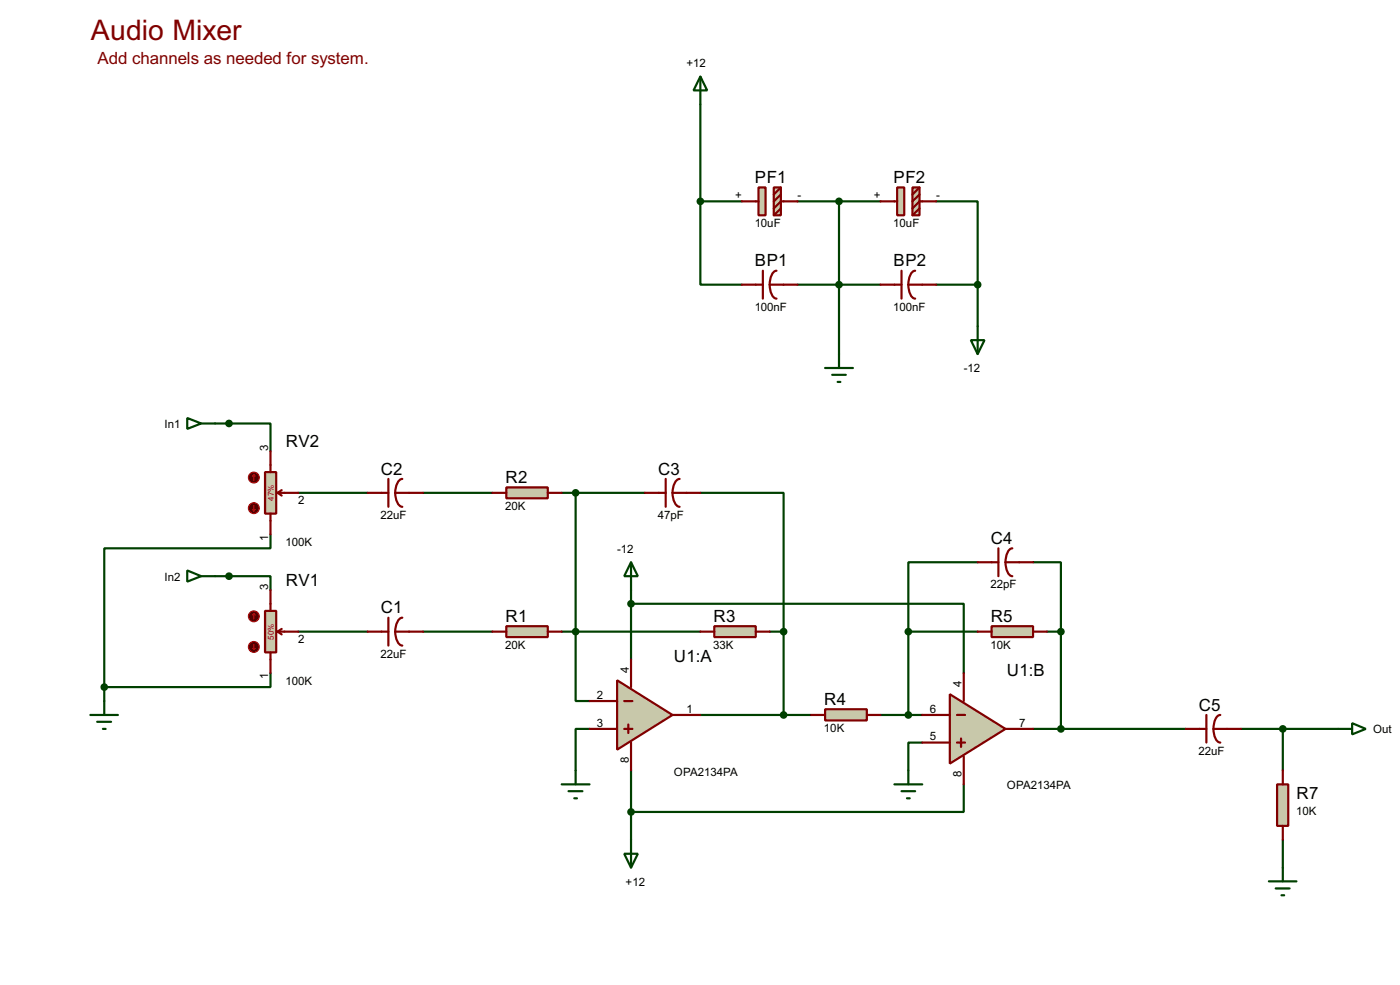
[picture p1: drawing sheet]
<svg xmlns="http://www.w3.org/2000/svg" width="256mm" height="180mm" viewBox="0 0 256 180" stroke-linecap="round" stroke-linejoin="round" font-family="sans-serif">
<g fill="none" stroke="#004000" stroke-width=".4">
<path d="M128.3 19.1v17.8M128.3 36.9v15.2h7.6M128.3 36.9h7.6M146.1 36.9h15.2M153.7 36.9v27.9M171.5 36.9h7.6v15.2M146.1 52.1h15.2M171.5 52.1h7.6M179.1 52.1v7.6M39.4 77.5h10.2v5.1M49.6 97.8v2.6h-30.5v25.4M54.7 90.2h12.7"/>
<path d="M77.5 90.2h12.7M102.9 90.2h15.3M105.5 90.2v38.1h2.5M128.3 90.2h15.3v25.4M39.4 105.5h10.2v2.5M54.7 115.6h12.7M77.5 115.6h12.7M102.9 115.6h25.4M115.6 110.5h61v12.7M115.6 108v12.7M141 115.6h2.6M143.6 115.6v15.3"/>
<path d="M166.4 115.6h12.7M166.4 115.6v15.3M179.1 102.9h-12.7v12.7M189.3 102.9h5.1v12.7M191.8 115.6h2.6M194.4 115.6v17.8M19.1 125.8v2.5M49.6 123.2v2.6h-30.5M108 133.4h-2.5v7.6M128.3 130.9h20.3M161.3 130.9h7.7M169 135.9h-2.6v5.1"/>
<path d="M189.3 133.4h27.9M227.4 133.4h17.8M235 133.4v7.6M115.6 141v12.7M176.6 143.6v5h-61M235 153.7v5.1"/>
</g>
<path d="M113.1 124.5l10.1 6.4-10.1 6.3z" fill="#c8c8aa" stroke="#800000" stroke-width=".4"/>
<path d="M108 128.3h5.1M108 133.4h5.1M114.4 128.3h1.5M114.4 133.4h1.5M115.1 132.6v1.6M115.6 120.7v5.1M115.6 135.9v5.1M123.2 130.9h5.1" fill="none" stroke="#800000" stroke-width=".4"/>
<path d="M174 127.1l10.2 6.3-10.2 6.4z" fill="#c8c8aa" stroke="#800000" stroke-width=".4"/>
<path d="M169 130.9h5M169 135.9h5M175.3 130.9h1.5M175.3 135.9h1.5M176.1 135.2v1.5M176.6 123.2v5.1M176.6 138.5v5.1M184.2 133.4h5.1" fill="none" stroke="#800000" stroke-width=".4"/>
<path d="M92.8 114.6h7.6v2h-7.6z" fill="#c8c8aa" stroke="#800000" stroke-width=".4"/>
<path d="M90.2 115.6h2.6M100.4 115.6h2.5" fill="none" stroke="#800000" stroke-width=".4"/>
<path d="M92.8 89.2h7.6v2h-7.6z" fill="#c8c8aa" stroke="#800000" stroke-width=".4"/>
<path d="M90.2 90.2h2.6M100.4 90.2h2.5" fill="none" stroke="#800000" stroke-width=".4"/>
<g fill="#004000" stroke="#004000" stroke-width=".4">
<circle cx="105.4" cy="115.6" r=".5"/>
<circle cx="105.4" cy="90.2" r=".5"/>
</g>
<path d="M130.9 114.6h7.6v2h-7.6z" fill="#c8c8aa" stroke="#800000" stroke-width=".4"/>
<path d="M128.3 115.6h2.6M138.5 115.6h2.5" fill="none" stroke="#800000" stroke-width=".4"/>
<path d="M181.7 114.6h7.6v2h-7.6z" fill="#c8c8aa" stroke="#800000" stroke-width=".4"/>
<path d="M179.1 115.6h2.6M189.3 115.6h2.5" fill="none" stroke="#800000" stroke-width=".4"/>
<path d="M151.2 129.8h7.6v2.1h-7.6z" fill="#c8c8aa" stroke="#800000" stroke-width=".4"/>
<path d="M148.6 130.9h2.6M158.8 130.9h2.5" fill="none" stroke="#800000" stroke-width=".4"/>
<g fill="#004000" stroke="#004000" stroke-width=".4">
<circle cx="143.5" cy="130.9" r=".5"/>
<circle cx="166.4" cy="130.9" r=".5"/>
</g>
<path d="M102.9 143.6h5.1M104.2 144.8h2.5M105.2 146.1h.5M105.5 141v2.6M163.9 143.6h5.1M165.2 144.8h2.5M166.2 146.1h.5M166.4 141v2.6" fill="none" stroke="#004000" stroke-width=".4"/>
<path d="M48.6 86.4h2v7.6h-2z" fill="#c8c8aa" stroke="#800000" stroke-width=".4"/>
<path d="M49.6 82.6v3.8M49.6 94v3.8M50.9 90.2l.7 .5M50.9 90.2h3.8M51.6 89.7l-.7 .5" fill="none" stroke="#800000" stroke-width=".4"/>
<circle cx="46.5" cy="87.4" r="1" fill="#400000" stroke="#f00" stroke-width=".2"/>
<path d="M46.5 86.9l-.2 .3M46.5 86.9l.3 .3M46.5 86.9v1" fill="none" stroke="#f00" stroke-width=".2"/>
<circle cx="46.5" cy="93" r="1" fill="#400000" stroke="#f00" stroke-width=".2"/>
<path d="M46.3 93.3l.2 .2M46.5 92.5v1M46.8 93.3l-.3 .2" fill="none" stroke="#f00" stroke-width=".2"/>
<path d="M48.6 111.8h2v7.6h-2z" fill="#c8c8aa" stroke="#800000" stroke-width=".4"/>
<path d="M49.6 108v3.8M49.6 119.4v3.8M50.9 115.6l.7 .5M50.9 115.6h3.8M51.6 115.1l-.7 .5" fill="none" stroke="#800000" stroke-width=".4"/>
<circle cx="46.5" cy="112.8" r="1" fill="#400000" stroke="#f00" stroke-width=".2"/>
<path d="M46.5 112.3l-.2 .3M46.5 112.3l.3 .3M46.5 112.3v1" fill="none" stroke="#f00" stroke-width=".2"/>
<circle cx="46.5" cy="118.4" r="1" fill="#400000" stroke="#f00" stroke-width=".2"/>
<path d="M46.3 118.7l.2 .2M46.5 117.9v1M46.8 118.7l-.3 .2" fill="none" stroke="#f00" stroke-width=".2"/>
<g fill="none" stroke="#004000" stroke-width=".4">
<path d="M34.3 76.5l2.6 1-2.6 1zM36.9 77.5h2.5M34.3 104.4l2.6 1.1-2.6 1zM36.9 105.5h2.5M115.6 102.9l1.3 2.6h-2.5zM115.6 102.9v5.1M16.6 130.9h5M17.8 132.1h2.6M18.9 133.4h.5M19.1 128.3v2.6M245.2 133.4h2.5M247.7 132.4l2.5 1-2.5 1z"/>
<path d="M114.4 156.3h2.5l-1.3 2.5zM115.6 153.7v5.1"/>
</g>
<g fill="#004000" stroke="#004000" stroke-width=".4">
<circle cx="41.9" cy="105.5" r=".5"/>
<circle cx="41.9" cy="77.5" r=".5"/>
<circle cx="143.5" cy="115.6" r=".5"/>
<circle cx="166.4" cy="115.6" r=".5"/>
</g>
<g fill="none" stroke="#800000" stroke-width=".4">
<path d="M67.4 90.2h3.8M71.2 87.7v5.1M72.4 90.2a2.37 2.37 0 0 0 1.3 2.6M72.4 90.2h5.1M73.7 87.7a2.37 2.37 0 0 0-1.3 2.5M118.2 90.2h3.8M122 87.7v5.1M123.2 90.2a2.37 2.37 0 0 0 1.3 2.6M123.2 90.2h5.1M124.5 87.7a2.37 2.37 0 0 0-1.3 2.5M67.4 115.6h3.8M71.2 113.1v5.1"/>
<path d="M72.4 115.6a2.37 2.37 0 0 0 1.3 2.6M72.4 115.6h5.1M73.7 113.1a2.37 2.37 0 0 0-1.3 2.5M179.1 102.9h3.8M182.9 100.4v5.1M184.2 102.9a3.3 3.3 0 0 0 .9 2.4l.4 .2M184.2 102.9h5.1M185.5 100.4a1.5 1.5 0 0 0-1.1 1.3l-.2 1.2M217.2 133.4h3.8M221 130.9v5M222.3 133.4a2.27 2.27 0 0 0 1.3 2.5M222.3 133.4h5.1"/>
<path d="M223.6 130.9a1.47 1.47 0 0 0-1.1 1.3l-.2 1.2"/>
</g>
<path d="M234 143.6h2v7.6h-2z" fill="#c8c8aa" stroke="#800000" stroke-width=".4"/>
<path d="M135.9 52.1h3.9M139.8 49.6v5.1M141 52.1a3.3 3.3 0 0 0 .9 2.4l.4 .2M141 52.1h5.1M142.3 49.6a1.5 1.5 0 0 0-1.1 1.3l-.2 1.2M161.3 52.1h3.9M165.2 49.6v5.1M166.4 52.1a3.3 3.3 0 0 0 .9 2.4l.4 .2M166.4 52.1h5.1M167.7 49.6a1.5 1.5 0 0 0-1.1 1.3l-.2 1.2M235 141v2.6M235 151.2v2.5" fill="none" stroke="#800000" stroke-width=".4"/>
<path d="M128.3 14l1.3 2.6h-2.5zM128.3 14v5.1M179.1 59.7v5.1M151.2 67.4h5.1M152.5 68.6h2.5M153.5 69.9h.5M153.7 64.8v2.6M177.9 62.3h2.5l-1.3 2.5zM235 158.8v2.5M232.5 161.3h5M233.7 162.6h2.6M234.8 163.9h.5" fill="none" stroke="#004000" stroke-width=".4"/>
<g fill="#004000" stroke="#004000" stroke-width=".4">
<circle cx="235" cy="133.4" r=".5"/>
<circle cx="194.3" cy="115.6" r=".5"/>
<circle cx="19.1" cy="125.8" r=".5"/>
<circle cx="115.6" cy="148.6" r=".5"/>
<circle cx="115.6" cy="110.5" r=".5"/>
<circle cx="153.7" cy="52.1" r=".5"/>
</g>
<g fill="#c8c8aa" stroke="#800000" stroke-width=".4">
<path d="M164.4 34.3h1.3v5.1h-1.3z"/>
<path d="M167.2 34.3h1.3v5.1h-1.3z"/>
</g>
<path d="M161.3 36.9h3.1M168.5 34.3l-1.3 1.3M168.5 35.6l-1.3 1.3M168.5 38.2l-1.3 1.2M171.5 36.9h-3l-1.3 1.3" fill="none" stroke="#800000" stroke-width=".4"/>
<circle cx="179.1" cy="52.1" r=".5" fill="#004000" stroke="#004000" stroke-width=".4"/>
<g fill="#c8c8aa" stroke="#800000" stroke-width=".4">
<path d="M139 34.3h1.3v5.1h-1.3z"/>
<path d="M141.8 34.3h1.3v5.1h-1.3z"/>
</g>
<path d="M135.9 36.9h3.1M143.1 34.3l-1.3 1.3M143.1 35.6l-1.3 1.3M143.1 38.2l-1.3 1.2M146.1 36.9h-3l-1.3 1.3" fill="none" stroke="#800000" stroke-width=".4"/>
<g fill="#004000" stroke="#004000" stroke-width=".4">
<circle cx="153.7" cy="36.9" r=".5"/>
<circle cx="128.3" cy="36.9" r=".5"/>
<circle cx="194.3" cy="133.4" r=".5"/>
</g>
<text font-size="5.8" fill="#800000" x="16.6" y="7.3">Audio Mixer</text>
<text font-size="3.5" fill="#800000" x="17.9" y="11.8">Add channels as needed for system.</text>
<g font-size="3.5">
<text x="138.3" y="33.5">PF1</text>
<text x="163.7" y="33.5">PF2</text>
<text x="138.3" y="48.7">BP1</text>
<text x="163.7" y="48.7">BP2</text>
<text x="52.4" y="81.8">RV2</text>
<text x="69.8" y="86.9">C2</text>
<text x="92.6" y="88.4">R2</text>
<text x="120.6" y="86.9">C3</text>
<text x="181.5" y="99.6">C4</text>
<text x="52.4" y="107.2">RV1</text>
<text x="69.8" y="112.3">C1</text>
<text x="92.6" y="113.8">R1</text>
<text x="130.7" y="113.8">R3</text>
<text x="181.5" y="113.8">R5</text>
<text x="123.5" y="121.2">U1:A</text>
<text x="184.5" y="123.7">U1:B</text>
<text x="151" y="129">R4</text>
<text x="219.6" y="130.1">C5</text>
<text x="237.5" y="146.3">R7</text>
</g>
<g font-size="2.4">
<text x="125.8" y="12.3">+12</text>
<text x="134.7" y="36.5">+</text>
<text x="138.3" y="41.6">10uF</text>
<text x="146.1" y="36.5">-</text>
<text x="160.1" y="36.5">+</text>
<text x="163.7" y="41.6">10uF</text>
<text x="171.5" y="36.5">-</text>
<text x="138.3" y="56.8">100nF</text>
<text x="163.7" y="56.8">100nF</text>
<text x="176.6" y="68.1">-12</text>
<text x="30.1" y="78.3">In1</text>
<text x="49.2" y="82.6" transform="rotate(-90 49.2 82.6)">3</text>
<text x="54.7" y="92.2">2</text>
<text x="69.7" y="95">22uF</text>
<text x="92.6" y="93.4">20K</text>
<text x="120.5" y="95">47pF</text>
<text x="49.1" y="99" transform="rotate(-90 49.1 99)">1</text>
<text x="52.3" y="100">100K</text>
<text x="113.1" y="101.2">-12</text>
<text x="30.1" y="106.3">In2</text>
<text x="181.5" y="107.7">22pF</text>
<text x="49.2" y="108" transform="rotate(-90 49.2 108)">3</text>
<text x="54.7" y="117.6">2</text>
<text x="92.6" y="118.8">20K</text>
<text x="130.7" y="118.8">33K</text>
<text x="181.5" y="118.8">10K</text>
<text x="49.2" y="124.4" transform="rotate(-90 49.2 124.4)">1</text>
<text x="52.3" y="125.4">100K</text>
<text x="69.7" y="120.4">22uF</text>
<text x="115.2" y="123.2" transform="rotate(-90 115.2 123.2)">4</text>
<text x="176.2" y="125.8" transform="rotate(-90 176.2 125.8)">4</text>
<text x="109.4" y="127.9">2</text>
<text x="125.8" y="130.5">1</text>
<text x="170.4" y="130.5">6</text>
<text x="109.4" y="133">3</text>
<text x="151" y="134.1">10K</text>
<text x="170.4" y="135.5">5</text>
<text x="186.7" y="133">7</text>
<text x="251.5" y="134.2">Out</text>
<text x="115.2" y="139.6" transform="rotate(-90 115.2 139.6)">8</text>
<text x="123.4" y="142">OPA2134PA</text>
<text x="176.2" y="142.2" transform="rotate(-90 176.2 142.2)">8</text>
<text x="219.6" y="138.1">22uF</text>
<text x="184.4" y="144.5">OPA2134PA</text>
<text x="237.5" y="149.2">10K</text>
<text x="114.6" y="162.1">+12</text>
</g>
<g font-size="1.7" fill="#c00000">
<text x="50.2" y="91.7" transform="rotate(-90 50.2 91.7)">47%</text>
<text x="50.2" y="117.1" transform="rotate(-90 50.2 117.1)">50%</text>
</g>
</svg>
